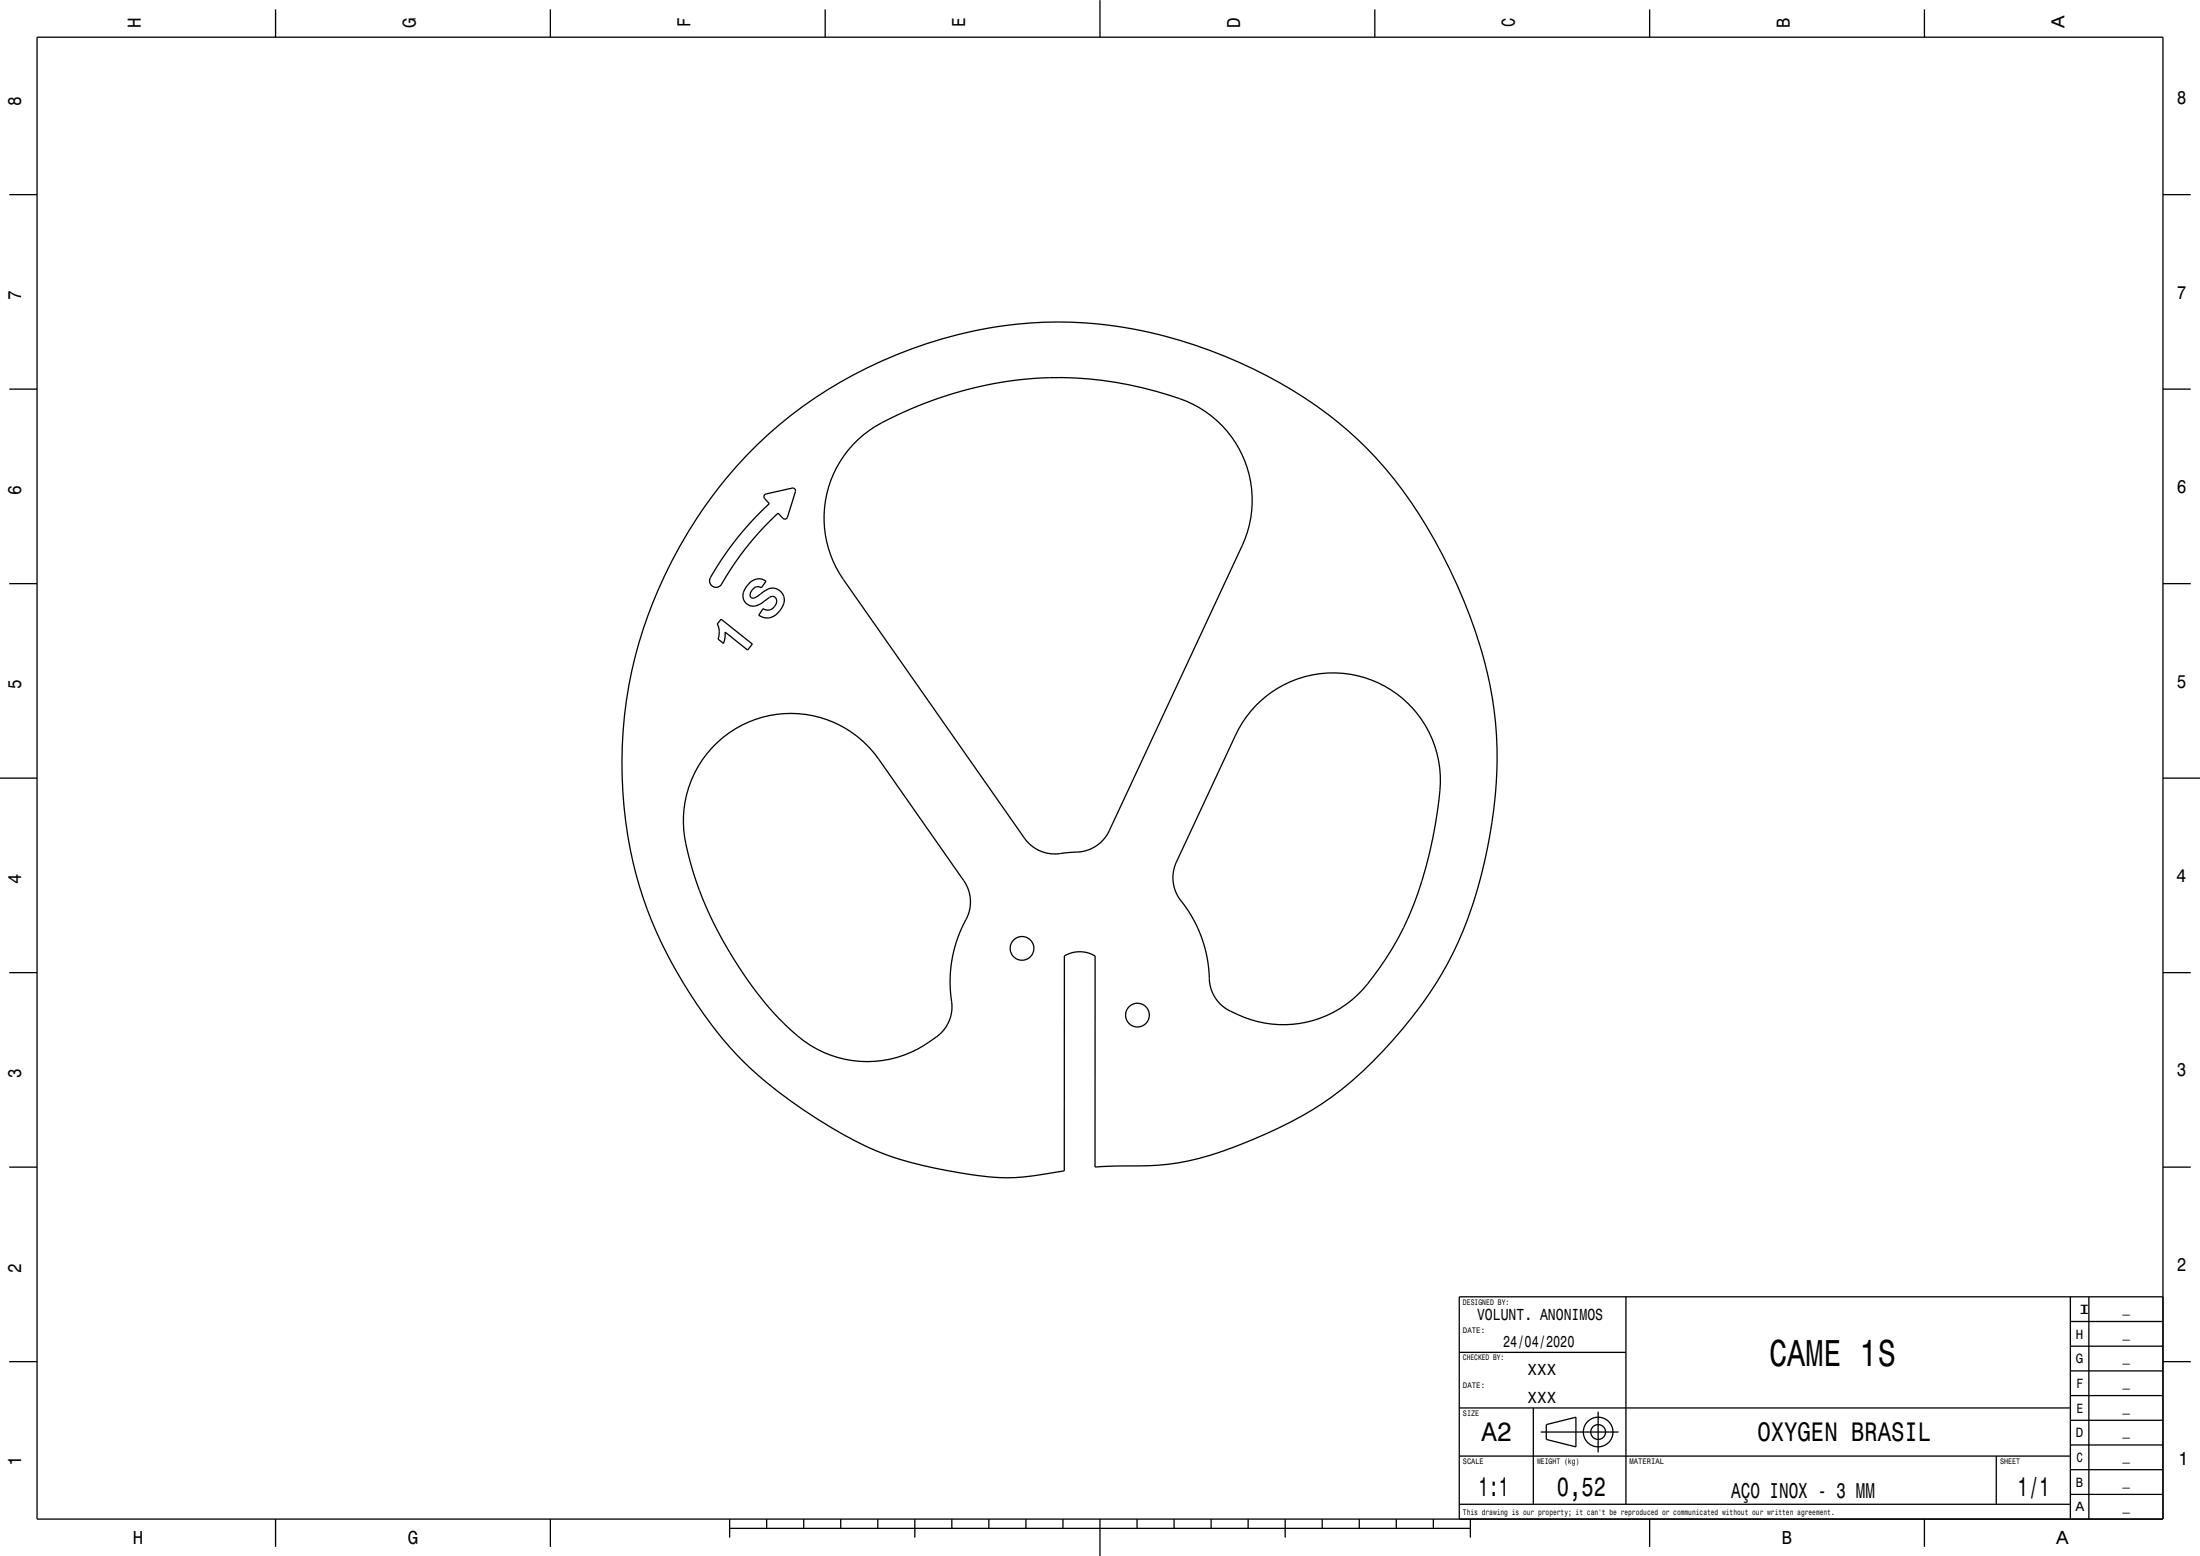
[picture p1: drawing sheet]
<svg xmlns="http://www.w3.org/2000/svg" width="594mm" height="420mm" viewBox="0 0 594 420" stroke-linecap="round" stroke-linejoin="round" font-family="sans-serif">
<g fill="none" stroke="#000" stroke-width=".35">
<path d="M10 10h574v400h-574zM74.4 2.5v7.5M148.6 2.5v7.5M222.8 2.5v7.5M297 0v10M371.2 2.5v7.5M445.4 2.5v7.5M519.6 2.5v7.5M2.5 52.5h7.5M584 52.5h7.5M2.5 105h7.5M231.6 118.7a35.2 35.2 0 0 1 8.1-5.4l5-2.4 5.1-2.1 10.3-3.4 5.2-1.2 5.6-1.1 5.6-.7 5-.4a95.1 95.1 0 0 1 40.6 7.1 29 29 0 0 1 13.3 38.2l-36.4 77.9-2.1 2.5-2.8 1.6-2.4 .6-6.3 .6-2.5-.2-2.3-.7-2.1-1.3-1.6-1.7-49.2-70.1a29 29 0 0 1 3.9-37.8z"/>
<path d="M584 105h7.5M204.4 120.1a119.2 119.2 0 0 1 88.6-32.9 126.1 126.1 0 0 1 71.1 29.2 114.6 114.6 0 0 1 27.4 37.4 114.7 114.7 0 0 1 12.7 51.4 129 129 0 0 1-11.9 52.1 117.4 117.4 0 0 1-32.8 38.8 121.8 121.8 0 0 1-38.5 17.2 87.9 87.9 0 0 1-20 1.4l-5.3 .3v-57a8.1 8.1 0 0 0-8.3 0v58l-4.3 .7a57.1 57.1 0 0 1-23.4 0 100.9 100.9 0 0 1-23.2-6.1 129 129 0 0 1-37.7-26 120 120 0 0 1-27.9-51.8 118.5 118.5 0 0 1 17.3-93 117.5 117.5 0 0 1 16.2-19.7zM206.4 133.6l.4-.3 7.2-1.6 .6 .3 .2 .5-2.4 7.4-.4 .2-.5-.1-1.4-1.5-1.1 1-3.8 4-3 3.4-3.6 4.8-2.6 4a6.5 6.5 0 0 1-2.1 2.7 1.82 1.82 0 0 1-2.1-.8 1.82 1.82 0 0 1 .3-2.2l3.4-5.3 3.8-5.2 4-4.6 4.4-4.4-1.3-1.4-.1-.5zM2.5 157.5h7.5M202.3 157.4a3.3 3.3 0 0 1 4.5-.5l-1.2 1.7a2.14 2.14 0 0 0-3.1 2.3l.3 .4a.98 .98 0 0 0 1.2-.1l1.3-.9a4.2 4.2 0 0 1 4.1-1.4 3.4 3.4 0 0 1 1.5 5.5 4 4 0 0 1-6 1.7l1.1-1.8a2.37 2.37 0 0 0 2.8-.2 2.37 2.37 0 0 0 .7-2.7 1.54 1.54 0 0 0-2.4 .3l-.4 .3a4.3 4.3 0 0 1-4.6 1.3 3 3 0 0 1-.7-4.7zM584 157.5h7.5M194.7 167.1l8.4 6.8-1.2 1.6-6.1-4.9-.1 1.8-.3 1.3-1.5-1.2 .3-2-.2-1.2-.3-.9zM338.9 190.6a29.1 29.1 0 0 1 34.3-5.8 29.1 29.1 0 0 1 15.3 31.1 102.5 102.5 0 0 1-12.7 40.2l-3.5 5.4a32.5 32.5 0 0 1-14.3 12.7 28.9 28.9 0 0 1-28.3-3l-1.7-2.1-1.1-2.5-.9-7.7-.6-2.9-1-3.1-2.6-5.4-4.2-6.3-.7-2.2-.2-2.4 .2-1.8 .6-1.9 16.1-34.5a29 29 0 0 1 5.3-7.8zM0 210h10M192.3 201.8a29 29 0 0 1 45 3.1l23 32.9 .9 1.7 .6 1.7 .2 2.5-.4 2.5-3.1 7.3-1 3.1-.6 3.2-.4 5.2 .5 6.3-.1 2.3-.9 2.6-1.7 2.4a29.6 29.6 0 0 1-42-1.8l-4.3-4.4-4-4.9-4.2-6.1-4.2-6.8-3.1-5.9-2.8-6.3-2.3-6.3-1.7-6.1a29.7 29.7 0 0 1 6.6-28.2zM584 210h10M2.5 262.5h7.5"/>
<path d="M584 262.5h7.5M2.5 315h7.5M584 315h7.5M439 350v56M559 356.7h25M559 350v60M564 350v60M584 350h-190v60M2.5 367.5h7.5M394 365h45M559 376.7h25M559 370h25"/>
<path d="M559 363.4h25M584 367.5h7.5M394 393h165M394 380h165M414 380v26M416 386.5h21M417.5 384.5l8-2v8l-8-2zM431.5 381v11M539 393v13M559 396.7h25M559 390h25M559 383.4h25"/>
<path d="M74.4 410v7.5M148.6 410v7.5M197 412.5h200M197 410v5M207 410v2.5M217 410v2.5M227 410v2.5M237 410v2.5M247 410v5M257 410v2.5M267 410v2.5M277 410v2.5"/>
<path d="M287 410v2.5M297 410v10M307 410v2.5M317 410v2.5M327 410v2.5M337 410v2.5M347 410v5M357 410v2.5M367 410v2.5M377 410v2.5M387 410v2.5M394 406h165"/>
<path d="M397 410v5M445.4 410v7.5M519.6 410v7.5M559 403.4h25"/>
<circle cx="275.9" cy="256" r="3.2"/>
<circle cx="307.1" cy="274" r="3.2"/>
<circle cx="431.5" cy="386.5" r="4"/>
<circle cx="431.5" cy="386.5" r="2"/>
</g>
<text font-size="10.1" x="477.7" y="368.6">CAME 1S</text>
<g font-size="7.2">
<text x="400" y="388.8">A2</text>
<text x="474.5" y="389.1">OXYGEN BRASIL</text>
<text x="399.2" y="403.8">1:1</text>
<text x="420.4" y="403.8">0,52</text>
<text x="544.8" y="403.8">1/1</text>
</g>
<text font-size="5.8" x="467.4" y="404.3">AÇO INOX - 3 MM</text>
<g font-size="5">
<text x="38" y="7.5" transform="rotate(-90 38 7.5)">H</text>
<text x="112.2" y="7.5" transform="rotate(-90 112.2 7.5)">G</text>
<text x="186.4" y="7.3" transform="rotate(-90 186.4 7.3)">F</text>
<text x="260.6" y="7.3" transform="rotate(-90 260.6 7.3)">E</text>
<text x="334.8" y="7.5" transform="rotate(-90 334.8 7.5)">D</text>
<text x="409" y="7.3" transform="rotate(-90 409 7.3)">C</text>
<text x="483.2" y="7.5" transform="rotate(-90 483.2 7.5)">B</text>
<text x="557.4" y="7.7" transform="rotate(-90 557.4 7.7)">A</text>
<text x="5.7" y="28.6" transform="rotate(-90 5.7 28.6)">8</text>
<text x="587.8" y="28.1">8</text>
<text x="5.7" y="81.1" transform="rotate(-90 5.7 81.1)">7</text>
<text x="587.8" y="80.6">7</text>
<text x="5.7" y="133.6" transform="rotate(-90 5.7 133.6)">6</text>
<text x="587.8" y="133.1">6</text>
<text x="587.8" y="185.6">5</text>
<text x="5.7" y="186.1" transform="rotate(-90 5.7 186.1)">5</text>
<text x="5.7" y="238.7" transform="rotate(-90 5.7 238.7)">4</text>
<text x="587.6" y="238.1">4</text>
<text x="5.7" y="291.1" transform="rotate(-90 5.7 291.1)">3</text>
<text x="587.8" y="290.6">3</text>
<text x="5.7" y="343.6" transform="rotate(-90 5.7 343.6)">2</text>
<text x="587.8" y="343.1">2</text>
<text x="5.7" y="395.7" transform="rotate(-90 5.7 395.7)">1</text>
<text x="588.1" y="395.6">1</text>
<text x="35.9" y="416.8">H</text>
<text x="110.1" y="416.8">G</text>
<text x="481.1" y="416.8">B</text>
<text x="555.1" y="416.8">A</text>
</g>
<g font-size="4.3">
<text x="398.8" y="356.2">VOLUNT. ANONIMOS</text>
<text x="405.9" y="363.7">24/04/2020</text>
<text x="412.5" y="371.2">XXX</text>
<text x="412.5" y="378.7">XXX</text>
</g>
<g font-size="3.6">
<text x="561.1" y="354.6">I</text>
<text x="560.5" y="361.3">H</text>
<text x="560.5" y="368">G</text>
<text x="560.6" y="374.6">F</text>
<text x="560.6" y="381.3">E</text>
<text x="560.5" y="388">D</text>
<text x="560.6" y="394.6">C</text>
<text x="560.5" y="401.3">B</text>
<text x="560.4" y="408">A</text>
</g>
<g font-size="2.9">
<text x="573.1" y="354.4">_</text>
<text x="573.1" y="361.1">_</text>
<text x="573.1" y="367.7">_</text>
<text x="573.1" y="374.4">_</text>
<text x="573.1" y="381.1">_</text>
<text x="573.1" y="387.7">_</text>
<text x="573.1" y="394.4">_</text>
<text x="573.1" y="401.1">_</text>
<text x="573.1" y="407.7">_</text>
</g>
<g font-size="2.2">
<text x="395" y="352.2">DESIGNED BY:</text>
<text x="395" y="359.7">DATE:</text>
<text x="395" y="367.2">CHECKED BY:</text>
<text x="395" y="374.7">DATE:</text>
<text x="395" y="382.2">SIZE</text>
<text x="395" y="395.2">SCALE</text>
<text x="415" y="395.2">WEIGHT (kg)</text>
<text x="440" y="395.2">MATERIAL</text>
<text x="540" y="395.2">SHEET</text>
<text x="395" y="408.8">This drawing is our property; it can't be reproduced or communicated without our written agreement.</text>
</g>
</svg>
